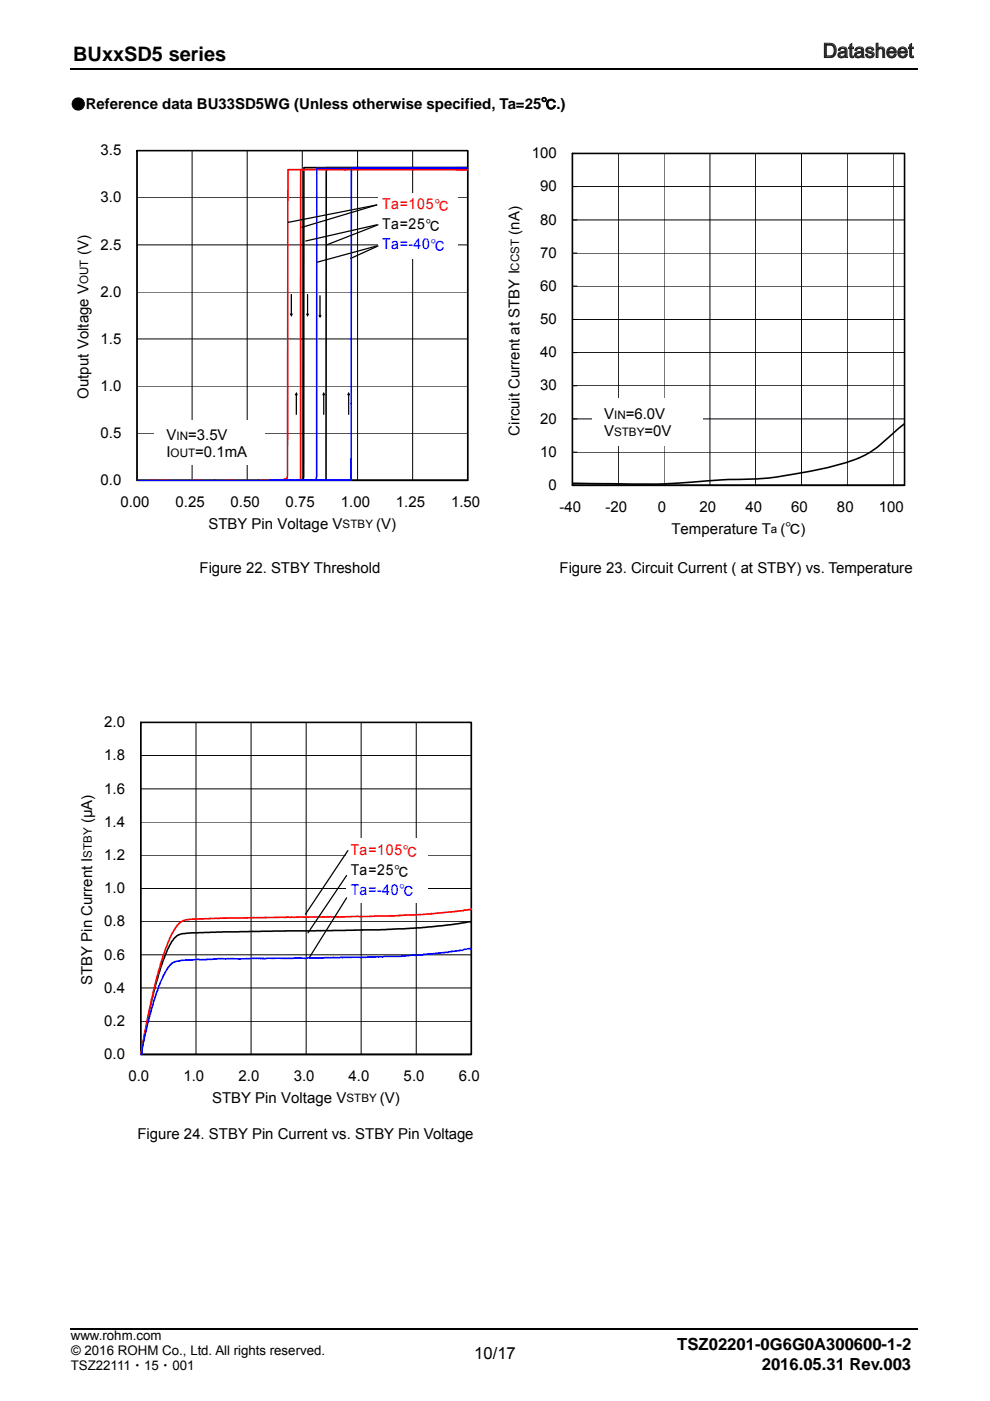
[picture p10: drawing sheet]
<svg xmlns="http://www.w3.org/2000/svg" width="210mm" height="297mm" viewBox="0 0 210 297" stroke-linecap="round" stroke-linejoin="round" font-family="sans-serif">
<path d="M15 281.9h179.7" fill="none" stroke="#010202" stroke-width=".32"/>
<path d="M15 14.6h179.7" fill="none" stroke="#010202" stroke-width=".34"/>
<g fill="none" stroke="#000" stroke-width=".21">
<path d="M40.7 31.9v69.9M52.4 31.9v69.9M64.1 31.9v69.9M75.8 31.9v69.9M87.5 31.9v69.9M131.1 32.5v70.4M140.8 32.5v70.4M150.6 32.5v70.4M160.3 32.5v70.4M170 32.5v70.4M179.7 32.5v70.4M189.4 32.5v70.4"/>
<path d="M191.9 32.5h-70.5v70.4h1M191.9 39.6h-70.5M29.1 51.9h70.1M29.1 41.9h70.1M191.9 53.7h-70.5M191.9 46.6h-70.5M29.1 71.9h70.1M29.1 61.9h70.1M191.9 74.8h-70.5M191.9 67.7h-70.5M191.9 60.7h-70.5M29.1 91.8h70.1"/>
<path d="M29.1 81.9h70.1M121.4 95.9h70.5M121.4 88.8h70.5M121.4 81.8h70.5M29.1 101.8v-69.9h70.1v69.9M41.6 153.2v70.4M53.3 153.2v70.4M64.9 153.2v70.4M76.6 153.2v70.4M88.3 153.2v70.4M29.9 174.3h70.1M29.9 167.3h70.1"/>
<path d="M29.9 160.2h70.1M29.9 195.4h70.1M29.9 188.4h70.1M29.9 181.3h70.1M29.9 216.5h70.1M29.9 209.5h70.1M29.9 202.4h70.1M29.9 223.6v-70.4h70.1v70.4"/>
</g>
<g fill="none" stroke="#000" stroke-width=".34">
<path d="M29.1 31.9h70.1v69.9h-70.1zM96.9 35.5h2.3h-2.3M96.9 35.5h-32.4l-.1 65.6-.1 .5-.3 .2M96.9 35.5h-27.7v66.4h-40.1M121.4 32.5h70.5v70.4h-70.5zM191.9 89.8l-2 1.6a24.5 24.5 0 0 1-8.7 6.1 90.8 90.8 0 0 1-28.2 4.2 215.6 215.6 0 0 1-26.3 .8h-5.3M29.1 101.8h70.1M59.5 101.8l2.3 .1M62.5 101.8v.1M63.8 101.8h-.1M121.4 102.9h70.5M29.9 153.2h70.1v70.4h-70.1z"/>
<path d="M100 195.4l-4.5 .7-4 .4-9.7 .6-34.5 .5-8.1 .3a3.5 3.5 0 0 0-3.2 2.4l-1.5 3.5-1.5 5-1.4 5.9-1.7 8.9h70.1"/>
</g>
<g fill="none" stroke="#f00" stroke-width=".34">
<path d="M96.9 36h2.3zM96.9 36h-35.8l-.2 65a.5 .5 0 0 1-.5 .6l-.4 .1M96.9 36h-33.1l-.1 65.9h-.3M29.1 101.8h2.3M31.4 101.8l-2.3 .1M31.4 101.8h7M38.4 101.8h7M38.4 101.8h-7M45.4 101.8h7M45.4 101.8h-7M52.4 101.8l9.7 .1M52.4 101.8h-7"/>
<path d="M57.3 101.8h-4.9M57.3 101.8h.1M57.3 101.8h.2M57.6 101.8h.3M57.6 101.8h-.1M57.9 101.8h.1M60 101.7h.1M60 101.7l-2 .1M62.1 101.9h.1M62.5 101.9h-.3M62.5 101.9h.1M63 101.9h.1"/>
<path d="M63 101.9h-.4M63.4 101.9h.1M63.4 101.9h-.4M100 192.8l-3.7 .5-4.6 .5-7.9 .4-11.6 .2-25.5 .2-5.5 .2-2.1 .3a5.4 5.4 0 0 0-2.6 2.8l-1.5 3.4-2 6.9-1.8 8.2-1.3 7.2"/>
</g>
<path d="M96.9 35.7h2.3zM96.9 35.7h-29.7l-.1 65.4a.7 .7 0 0 1-1 .7v.1M96.9 35.7h-22.4l-.1 66.2h-45.3M54.8 101.9h2.3M59.5 101.9h2.3M64.8 101.8h.1M64.8 101.8v.1M64.9 101.8v.1M65.3 101.9h.1M65.6 101.9h.1M100 201.2l-.7-.1-1.3 .4-3.1 .4-9.9 .9h-3.5l-.2 .1h-1.9l-.6 .1-13.6 .1-.4 .1h-11.6l-2.3 .2-4.8-.2-1.1 .2-5.3 .1-2.6 .4-.7 .4-.8 .8-1 1.9-1 2.2-2 6.7-1.2 5.3-.3 2.2-.2 .2" fill="none" stroke="#00f" stroke-width=".34"/>
<g fill="#fff">
<path d="M32.8 89.1h23.3v9.4h-23.3z"/>
<path d="M125.6 84.6h23.3v10h-23.3z"/>
<path d="M80.2 40.9h16.9v13.9h-16.9z"/>
</g>
<path d="M61.2 47.1l18.7-3.6-15.8 4.7M79.9 52.2l-12.7 3.4M79.9 47.7l-15 3.4M80.2 47.7l-10.9 4.2M80.2 52.2l-5.8 2.6" fill="none" stroke="#000" stroke-width=".26"/>
<g fill="#000">
<path d="M61.7 62.4l.2 .1v4.2l-.1 .1-.1-.1zM61.4 66.5h.7l-.3 .7z"/>
<path d="M65.1 62.4l.3 .1v4.2l-.2 .1-.1-.1zM64.9 66.5h.7l-.4 .7z"/>
<path d="M67.8 62.6l.2 .1v4.3l-.1 .1-.2-.1zM67.5 66.8h.7l-.3 .7z"/>
<path d="M62.8 83.5l.2 .1v4.2l-.1 .2-.2-.2zM62.9 83.1l.3 .7h-.7z"/>
<path d="M68.6 83.5l.2 .1v4.2l-.1 .2-.2-.2zM68.7 83.1l.3 .7h-.7z"/>
<path d="M73.9 83.5l.2 .1v4.2l-.1 .2-.2-.2zM74 83.1l.3 .7h-.7z"/>
</g>
<path d="M73.5 177.8h17.2v13.6h-17.2z" fill="#fff"/>
<path d="M73.5 185.6l-8.2 12.2M73.5 190.4l-7.9 12.7M73.8 180.3l-9 13.5" fill="none" stroke="#000" stroke-width=".26"/>
<text font-size="4.2" x="15.5" y="12.9">BUxxSD5 series</text>
<text font-size="4.2" fill="#231f20" x="174.5" y="12.2">Datasheet</text>
<g font-size="3.5">
<text x="143.7" y="286.3">TSZ02201-0G6G0A300600-1-2</text>
<text x="100.6" y="288.2">10/17</text>
<text x="161.6" y="290.5">2016.05.31 Rev.003</text>
</g>
<g font-size="3.2">
<text x="15" y="23.2">●Reference data BU33SD5WG (Unless otherwise specified, Ta=25℃.)</text>
<text x="21.3" y="32.9">3.5</text>
<text x="112.8" y="33.5">100</text>
<text x="114.6" y="40.6">90</text>
<text x="21.3" y="42.9">3.0</text>
<text x="114.6" y="47.6">80</text>
<text x="21.3" y="52.9">2.5</text>
<text x="81.1" y="48.5">Ta=25℃</text>
<text x="110.2" y="49.8" transform="rotate(-90 110.2 49.8)">(nA)</text>
<text x="18.8" y="54.1" transform="rotate(-90 18.8 54.1)">(V)</text>
<text x="114.6" y="54.7">70</text>
<text x="21.3" y="62.9">2.0</text>
<text x="114.6" y="61.7">60</text>
<text x="114.6" y="68.7">50</text>
<text x="21.3" y="72.9">1.5</text>
<text x="114.6" y="75.8">40</text>
<text x="21.3" y="82.9">1.0</text>
<text x="114.6" y="82.8">30</text>
<text x="18.8" y="84.5" transform="rotate(-90 18.8 84.5)">Output Voltage V</text>
<text x="114.6" y="89.8">20</text>
<text x="128.1" y="88.8">V</text>
<text x="132.7" y="88.8">=6.0V</text>
<text x="21.3" y="92.9">0.5</text>
<text x="35.3" y="93.3">V</text>
<text x="39.9" y="93.3">=3.5V</text>
<text x="110.2" y="92.4" transform="rotate(-90 110.2 92.4)">Circuit Current at STBY I</text>
<text x="128.1" y="92.4">V</text>
<text x="136.7" y="92.4">=0V</text>
<text x="35.3" y="97">I</text>
<text x="41.4" y="97">=0.1mA</text>
<text x="114.6" y="96.9">10</text>
<text x="21.3" y="102.8">0.0</text>
<text x="25.5" y="107.4">0.00</text>
<text x="37.2" y="107.4">0.25</text>
<text x="48.9" y="107.4">0.50</text>
<text x="60.6" y="107.4">0.75</text>
<text x="72.3" y="107.4">1.00</text>
<text x="84" y="107.4">1.25</text>
<text x="95.7" y="107.4">1.50</text>
<text x="116.3" y="103.9">0</text>
<text x="44.2" y="112.1">STBY Pin Voltage V</text>
<text x="79.8" y="112.1">(V)</text>
<text x="118.7" y="108.5">-40</text>
<text x="128.4" y="108.5">-20</text>
<text x="139.5" y="108.5">0</text>
<text x="142.5" y="113.1">Temperature T (℃)</text>
<text x="148.4" y="108.5">20</text>
<text x="158.1" y="108.5">40</text>
<text x="167.8" y="108.5">60</text>
<text x="177.5" y="108.5">80</text>
<text x="186.4" y="108.5">100</text>
<text x="42.3" y="121.5">Figure 22. STBY Threshold</text>
<text x="118.7" y="121.5">Figure 23. Circuit Current ( at STBY) vs. Temperature</text>
<text x="22.1" y="154.2">2.0</text>
<text x="22.1" y="161.2">1.8</text>
<text x="22.1" y="168.3">1.6</text>
<text x="19.6" y="174.5" transform="rotate(-90 19.6 174.5)">(μA)</text>
<text x="22.1" y="175.3">1.4</text>
<text x="22.1" y="182.3">1.2</text>
<text x="74.4" y="185.4">Ta=25℃</text>
<text x="22.1" y="189.4">1.0</text>
<text x="22.1" y="196.4">0.8</text>
<text x="22.1" y="203.5">0.6</text>
<text x="19.6" y="208.9" transform="rotate(-90 19.6 208.9)">STBY Pin Current I</text>
<text x="22.1" y="210.5">0.4</text>
<text x="22.1" y="217.6">0.2</text>
<text x="22.1" y="224.6">0.0</text>
<text x="27.2" y="229.2">0.0</text>
<text x="38.9" y="229.2">1.0</text>
<text x="45" y="233.8">STBY Pin Voltage V</text>
<text x="50.6" y="229.2">2.0</text>
<text x="62.3" y="229.2">3.0</text>
<text x="73.9" y="229.2">4.0</text>
<text x="80.6" y="233.8">(V)</text>
<text x="85.6" y="229.2">5.0</text>
<text x="97.3" y="229.2">6.0</text>
<text x="29.1" y="241.4">Figure 24. STBY Pin Current vs. STBY Pin Voltage</text>
</g>
<g font-size="3.2" fill="#f00">
<text x="81.1" y="44.3">Ta=105℃</text>
<text x="74.4" y="181.2">Ta=105℃</text>
</g>
<g font-size="3.2" fill="#00f">
<text x="81.1" y="52.8">Ta=-40℃</text>
<text x="74.4" y="189.7">Ta=-40℃</text>
</g>
<g font-size="2.8">
<text x="15" y="284.2">www.rohm.com</text>
<text x="15.1" y="287.2">© 2016 ROHM Co., Ltd. All rights reserved.</text>
<text x="15" y="290.4">TSZ22111・15・001</text>
</g>
<g font-size="2.5">
<text x="110.1" y="57.4" transform="rotate(-90 110.1 57.4)">CCST</text>
<text x="18.7" y="60.2" transform="rotate(-90 18.7 60.2)">OUT</text>
<text x="130.2" y="88.8">IN</text>
<text x="37.4" y="93.3">IN</text>
<text x="130.2" y="92.4">STBY</text>
<text x="36.2" y="97">OUT</text>
<text x="72.7" y="112">STBY</text>
<text x="163.5" y="113.1">a</text>
<text x="19.5" y="181.9" transform="rotate(-90 19.5 181.9)">STBY</text>
<text x="73.5" y="233.7">STBY</text>
</g>
</svg>
